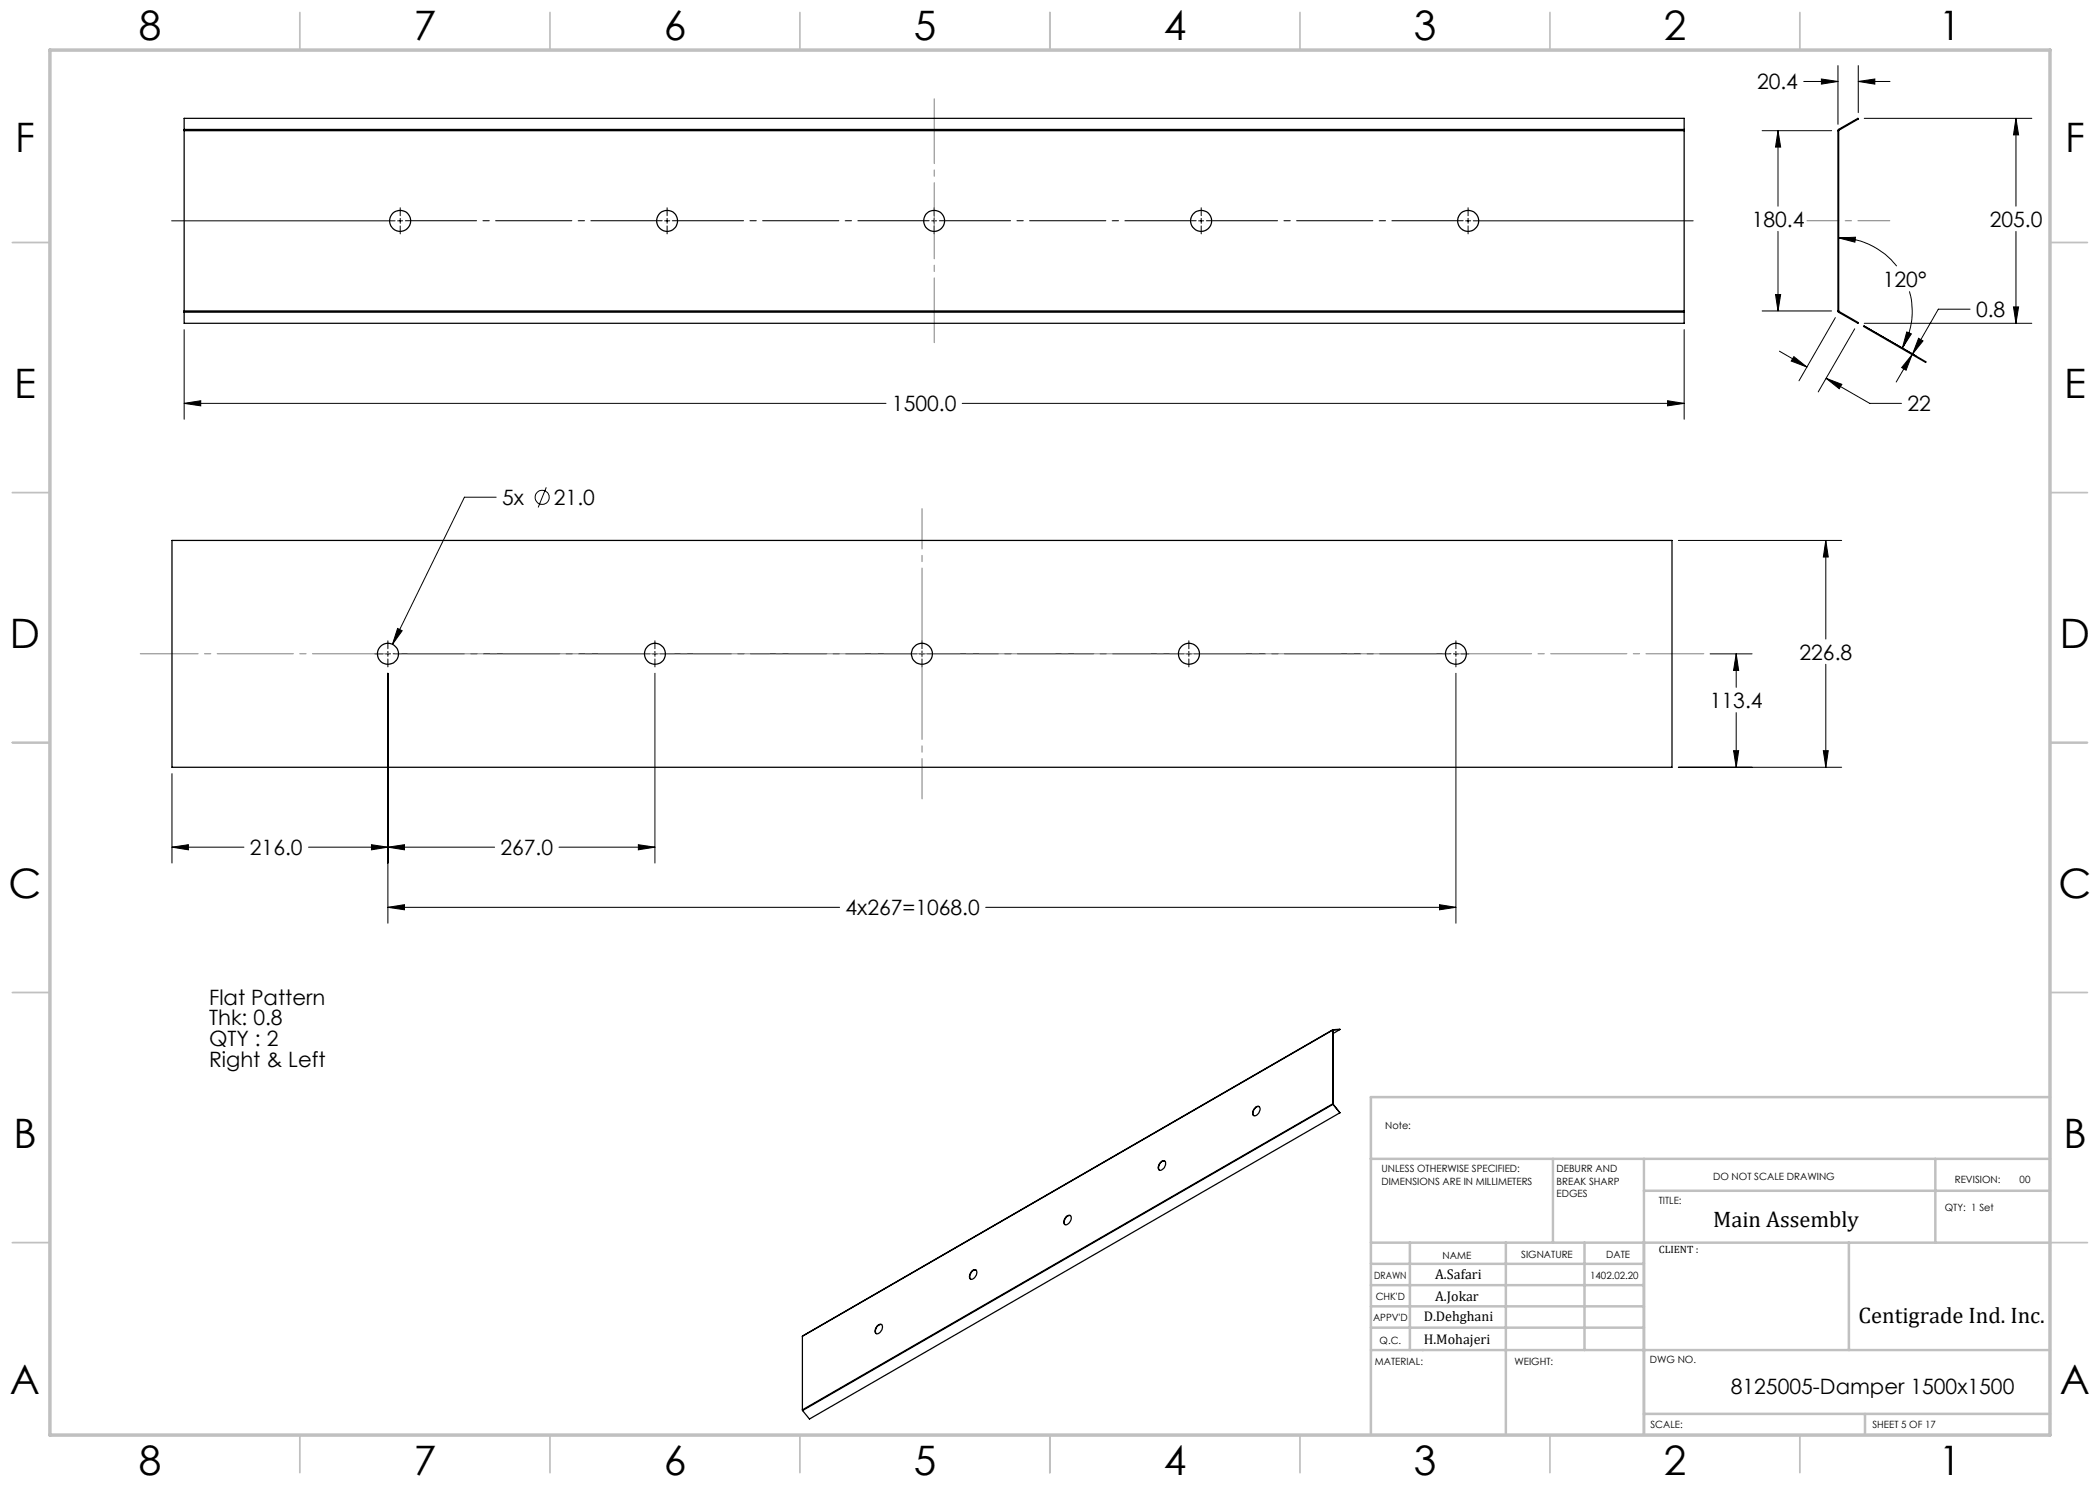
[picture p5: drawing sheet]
<svg xmlns="http://www.w3.org/2000/svg" width="420mm" height="297mm" viewBox="0 0 420 297" stroke-linecap="round" stroke-linejoin="round" font-family="sans-serif">
<g fill="none" stroke="#000" stroke-width=".2">
<path d="M360.8 16.3h6.8M364.3 15.8l3.3 .5-3.3 .5zM367.6 13.1v11.8M371.7 16.3l3.3-.5v1zM371.7 13.1v9.4M371.7 16.3h6.3M352.4 26.1h13.9M355.6 26.1l.5 3.3h-1zM355.6 26.1v15.1M372.9 23.7h33.5M403.2 23.7l.5 3.3h-1zM403.2 23.7v17.5"/>
<path d="M34.3 44.2h44.7M79.5 44.2h1M80 41.6v1.5M80 43.7v1M80 45.2v1.6M132.9 44.2h1M133.4 41.6v1.5M133.4 43.7v1M133.4 45.2v1.6M186.3 44.2h1M186.8 41.6v1.5M186.8 43.7v1"/>
<path d="M186.8 45.2v1.6M239.7 44.2h1M240.2 41.6v1.5M240.2 43.7v1M240.2 45.2v1.6M293.1 44.2h1M293.6 41.6v1.5M293.6 43.7v1M293.6 45.2v1.6M294.6 44.2h44M355.1 58.9h1l-.5 3.3zM355.6 46.3v15.9"/>
<path d="M367.7 47.6l3.4-.2-.1 1zM367.7 47.6a14.7 14.7 0 0 1 11.6 5.6M381.9 58.3a14.4 14.4 0 0 1-1.4 11.3M403.2 46.3v18.4M36.8 65.9v18M336.8 65.9v18M352.4 62.2h13.9M355.9 70.2l5.5 3.2M358.8 71.3l2.6 2.1-3.2-1.2zM365.2 75.7l3.2 1.2-.6 .8zM365.2 75.7l8.7 5h6.4M367.1 63.5l-7.3 12.7"/>
<path d="M370.9 65.8l-7.3 12.6M372.7 65.3l12.5 7.2M372.8 65.2l12.5 7.2M372.9 64.7h33.5M381.4 66.4l.9 .4-1.8 2.8zM382.4 70.9l-1.2 3.1-.9-.5zM382.4 70.9l-3.2 5.5M383.7 67.7l.9 .5-2.1 2.6zM394 61.8h-6.3l-5.2 9M402.7 61.4h1l-.5 3.3zM36.8 80.7l3.3-.6v1.1zM36.8 80.7h140.4"/>
<path d="M99.2 99.4h-6.3l-14.4 29.5M109.3 97.5l-1.7 4M192.4 80.7h144.4M333.5 80.1l3.3 .6-3.3 .5zM335.7 108.1h32.6M365.2 108.1l.5 3.3h-1zM365.2 108.1v19.7M75 130.8h1.6M77.1 130.8h1M77.6 134.7v49.9M77.6 128.2v1.5M77.6 130.3v1"/>
<path d="M77.6 131.8v1.6M79.5 125.7l.9 .4-1.9 2.8zM130.5 130.8h1M131 134.7v37.9M131 128.2v1.5M131 130.3v1M131 131.8v1.6M183.9 130.8h1M184.4 128.2v1.5M184.4 130.3v1M184.4 131.8v1.6M237.3 130.8h1"/>
<path d="M237.8 128.2v1.5M237.8 130.3v1M237.8 131.8v1.6M290.7 130.8h1M291.2 134.7v49.9M291.2 128.2v1.5M291.2 130.3v1M291.2 131.8v1.6M292.2 130.8h1.6M342 130.8h8.4M347.2 130.8l.5 3.3h-1zM347.2 130.8v6.7"/>
<path d="M365.2 132.9v20.6M34.4 154.7v17.9M335.7 153.5h32.6M346.7 150.1h1l-.5 3.4zM347.2 142.5v11M364.7 150.1h1l-.5 3.4zM34.4 169.4l3.3-.5v1.1zM34.4 169.4h14.4M61.7 169.4h37.2M74.3 168.9l3.3 .5-3.3 .6zM77.6 169.4l3.3-.5v1.1zM111.8 169.4h19.2"/>
<path d="M127.7 168.9l3.3 .5-3.3 .6zM77.6 181.5l3.3-.6v1.1zM77.6 181.5h90.3M197.1 181.5h94.1M287.9 180.9l3.3 .6-3.3 .5z"/>
<circle cx="108.4" cy="99.5" r="1.42"/>
</g>
<path d="M132.4 44.1h-51.3M185.8 44.1h-51.3M239.2 44.1h-51.3M292.6 44.1h-51.3M130 130.8h-51.4M183.4 130.8h-51.4M236.8 130.8h-51.4M290.2 130.8h-51.4" fill="none" stroke="#000" stroke-width=".2" stroke-dasharray="15.2 1.3 1.3 1.3" stroke-dashoffset="1"/>
<path d="M186.8 19.8v48.7" fill="none" stroke="#808080" stroke-width=".2" stroke-dasharray="15.2 1.3 1.3 1.3" stroke-dashoffset="2.3"/>
<path d="M361.4 44.1h16.6" fill="none" stroke="#808080" stroke-width=".2" stroke-dasharray="15.2 1.3 1.3 1.3" stroke-dashoffset="8.9"/>
<path d="M28.1 130.8h312.7" fill="none" stroke="#808080" stroke-width=".2" stroke-dasharray="15.2 1.3 1.3 1.3" stroke-dashoffset="3.7"/>
<path d="M184.4 101.7v58.1" fill="none" stroke="#808080" stroke-width=".2" stroke-dasharray="15.2 1.3 1.3 1.3" stroke-dashoffset="7.2"/>
<g fill="none" stroke="#c0c0c0" stroke-width=".35">
<path d="M60 2.5v7.5M110 2.5v7.5M160 2.5v7.5M210 2.5v7.5M260 2.5v7.5M310 2.5v7.5M360 2.5v7.5M2.5 48.5h7.5M410 48.5h7.5M2.5 98.5h7.5M410 98.5h7.5M2.5 148.5h7.5"/>
<path d="M410 148.5h7.5M2.5 198.5h7.5M410 198.5h7.5M2.5 248.5h7.5M410 248.5h7.5M60 287v7.5M110 287v7.5M160 287v7.5M210 287v7.5M260 287v7.5M310 287v7.5M360 287v7.5"/>
</g>
<g fill="none" stroke="#c0c0c0" stroke-width=".5">
<path d="M410 219.4h-135.8v67.4M274.2 231.8h135.8M310.6 231.8v16.7M328.8 231.8v55.2M328.8 238.2h81.2M387.1 231.8v16.7M274.2 248.5h135.8M274.2 257h54.6M274.2 252.8h54.6M282 248.5v21.5M301.2 248.5v38.3M316.9 248.5v21.5"/>
<path d="M369.8 248.5v21.5M274.2 265.5h54.6M274.2 261.3h54.6M274.2 270h135.8M328.8 282.8h81.2M373 282.8v4.2"/>
</g>
<path d="M10 10h400v277h-400z" fill="none" stroke="#c0c0c0" stroke-width=".7"/>
<path d="M36.8 80.7l3.3-.6v1.1zM333.5 80.1l3.3 .6-3.3 .5zM382.4 70.9l-1.2 3.1-.9-.5zM383.7 67.7l.9 .5-2.1 2.6zM355.6 26.1l.5 3.3h-1zM355.1 58.9h1l-.5 3.3zM358.8 71.3l2.6 2.1-3.2-1.2zM365.2 75.7l3.2 1.2-.6 .8zM381.4 66.4l.9 .4-1.8 2.8zM367.7 47.6l3.4-.2-.1 1zM364.3 15.8l3.3 .5-3.3 .5zM371.7 16.3l3.3-.5v1zM402.7 61.4h1l-.5 3.3zM403.2 23.7l.5 3.3h-1zM365.2 108.1l.5 3.3h-1zM364.7 150.1h1l-.5 3.4zM79.5 125.7l-1 3.2 1.9-2.8zM77.6 169.4l3.3-.5v1.1zM127.7 168.9l3.3 .5-3.3 .6zM77.6 181.5l3.3-.6v1.1zM287.9 180.9l3.3 .6-3.3 .5zM346.7 150.1h1l-.5 3.4zM347.2 130.8l.5 3.3h-1zM34.4 169.4l3.3-.5v1.1zM74.3 168.9l3.3 .5-3.3 .6z" fill="#000"/>
<g fill="none" stroke="#000" stroke-width=".25">
<path d="M36.8 25.9v.2M36.8 25.9v-2.2h300v2.2M36.8 26.1v36.1M36.8 26.1h300M36.8 25.9h300M336.8 25.9v.2M336.8 26.1v36.1M367.6 26.1h.1M367.6 26.1v36.1M367.7 25.9l-.1 .2M367.7 25.9l.1 .1M367.7 25.9l3.9-2.2 .1 .1-3.9 2.2"/>
<path d="M367.7 26.1v36.1M367.8 26l-.1 .1M36.8 62.2v.2M36.8 62.2h300M36.8 62.4v2.3h300v-2.3M36.8 62.4h300M336.8 62.2v.2M367.6 62.2l.1 .2M367.6 62.2h.1M367.7 62.2l.1 .1M367.8 62.3l-.1 .1M367.8 62.3l3.9 2.2-.1 .2-3.9-2.3"/>
<path d="M34.4 108.1h300v45.4h-300zM266.6 205.9l-106.1 61.4M266.6 206v.1M266.6 206v14.8M266.6 206l-106.1 61.3M266.6 205.9v.1M266.6 206.1v14.7M268 205.9h-1.4M268 205.9l-1.4 .1M268 205.9l-1.4 .8M232 232.6a.58 .58 0 0 1 .5-.4 .58 .58 0 0 1 .6 .4 1.28 1.28 0 0 1-1.2 1.4 .98 .98 0 0 1 .1-1.4zM232.9 232.2a1.24 1.24 0 0 0-1 1.8"/>
<path d="M251 221.6a.57 .57 0 0 1 .8-.3 .57 .57 0 0 1 .1 .9 .88 .88 0 0 1-1.3 .8 1.24 1.24 0 0 1 .4-1.4zM251.3 221.4a1.27 1.27 0 0 0-.5 1.7M251.8 221.3l-.5 .1M266.6 220.8v.1M266.6 220.8l-106.1 61.2M266.6 220.8h.1M266.6 220.9l-106.1 61.2M266.6 220.9l1.4 1.7M266.6 220.8l1.4 1.7M268 222.6l-106.1 61.2-1.4-1.7M268 222.5v.1M194.3 254.2a.59 .59 0 0 1 .9-.2 .59 .59 0 0 1 .1 .9 1.06 1.06 0 0 1-1.3 .9 1.33 1.33 0 0 1 .3-1.6z"/>
<path d="M195.2 254a1.29 1.29 0 0 0-1.1 1.8M213.3 243.3a.57 .57 0 0 1 .8-.1 .57 .57 0 0 1 .1 .8 .88 .88 0 0 1-1.4 .8 1.39 1.39 0 0 1 .5-1.5zM214.1 243.1a1.29 1.29 0 0 0-1.1 1.8M160.5 267.3v14.7M175.5 265.1a.59 .59 0 0 1 .8-.2 .59 .59 0 0 1 .1 .9 1.06 1.06 0 0 1-1.2 .9 1.33 1.33 0 0 1 .3-1.6zM176.3 264.9a1.25 1.25 0 0 0-1 1.8M160.5 282v.1"/>
<circle cx="80" cy="44.2" r="2.1"/>
<circle cx="133.4" cy="44.2" r="2.1"/>
<circle cx="186.8" cy="44.2" r="2.09"/>
<circle cx="240.2" cy="44.2" r="2.1"/>
<circle cx="293.6" cy="44.2" r="2.1"/>
<circle cx="77.6" cy="130.8" r="2.11"/>
<circle cx="131" cy="130.8" r="2.11"/>
<circle cx="184.4" cy="130.8" r="2.11"/>
<circle cx="237.8" cy="130.8" r="2.11"/>
<circle cx="291.2" cy="130.8" r="2.11"/>
</g>
<g font-size="8.1">
<text x="27.8" y="8">8</text>
<text x="82.8" y="8">7</text>
<text x="132.8" y="8">6</text>
<text x="182.8" y="8">5</text>
<text x="232.8" y="8">4</text>
<text x="282.8" y="8">3</text>
<text x="332.8" y="8">2</text>
<text x="387.8" y="8">1</text>
<text x="3" y="30.4">F</text>
<text x="413" y="30.4">F</text>
<text x="2.8" y="79.6">E</text>
<text x="412.8" y="79.6">E</text>
<text x="2" y="129.6">D</text>
<text x="412" y="129.6">D</text>
<text x="1.7" y="179.6">C</text>
<text x="411.7" y="179.6">C</text>
<text x="2.7" y="229.6">B</text>
<text x="412.7" y="229.6">B</text>
<text x="2" y="278.9">A</text>
<text x="412" y="278.9">A</text>
<text x="27.8" y="295">8</text>
<text x="82.8" y="295">7</text>
<text x="132.8" y="295">6</text>
<text x="182.8" y="295">5</text>
<text x="232.8" y="295">4</text>
<text x="282.8" y="295">3</text>
<text x="332.8" y="295">2</text>
<text x="387.8" y="295">1</text>
</g>
<g font-size="4.5">
<text x="342.6" y="245.3">Main Assembly</text>
<text x="371.7" y="264.6">Centigrade Ind. Inc.</text>
</g>
<g font-size="4.2">
<text x="351.4" y="17.9">20.4</text>
<text x="350.3" y="45.3">180.4</text>
<text x="397.9" y="45.3">205.0</text>
<text x="376.6" y="57.3">120°</text>
<text x="395.2" y="63.4">0.8</text>
<text x="178.4" y="82.3">1500.0</text>
<text x="381.5" y="82.3">22</text>
<text x="100.4" y="101">5x</text>
<text x="110.8" y="101">21.0</text>
<text x="359.9" y="131.9">226.8</text>
<text x="342" y="141.6">113.4</text>
<text x="50" y="171">216.0</text>
<text x="100.1" y="171">267.0</text>
<text x="169.1" y="183">4x267=1068.0</text>
<text x="41.8" y="200.9">Flat Pattern</text>
<text x="41.8" y="205.1">Thk: 0.8</text>
<text x="41.8" y="209.3">QTY : 2</text>
<text x="41.8" y="213.4">Right &amp; Left</text>
<text x="346.2" y="278.8">8125005-Damper 1500x1500</text>
</g>
<g font-size="2.8">
<text x="287" y="255.9">A.Safari</text>
<text x="287" y="260.1">A.Jokar</text>
<text x="284.7" y="264.2">D.Dehghani</text>
<text x="284.7" y="268.7">H.Mohajeri</text>
</g>
<text font-size="2.1" x="331.8" y="250.7">CLIENT :</text>
<g font-size="2">
<text x="277" y="225.8">Note:</text>
<text x="276.3" y="234.5">UNLESS OTHERWISE SPECIFIED:</text>
<text x="276.3" y="237">DIMENSIONS ARE IN MILLIMETERS</text>
<text x="311.3" y="234.5">DEBURR AND</text>
<text x="311.3" y="237">BREAK SHARP</text>
<text x="311.3" y="239.5">EDGES</text>
<text x="342.6" y="236">DO NOT SCALE DRAWING</text>
<text x="391" y="236.6">REVISION:</text>
<text x="403.9" y="236.6">00</text>
<text x="331.8" y="240.8">TITLE:</text>
<text x="389" y="242.2">QTY: 1 Set</text>
<text x="288.5" y="251.7">NAME</text>
<text x="304.2" y="251.7">SIGNATURE</text>
<text x="321.2" y="251.7">DATE</text>
<text x="274.8" y="255.9">DRAWN</text>
<text x="318" y="255.9">1402.02.20</text>
<text x="275.1" y="260.1">CHK'D</text>
<text x="274.6" y="264.2">APPV'D</text>
<text x="275.9" y="268.7">Q.C.</text>
<text x="275" y="273">MATERIAL:</text>
<text x="302.9" y="273">WEIGHT:</text>
<text x="330" y="272.5">DWG NO.</text>
<text x="330.1" y="285.6">SCALE:</text>
<text x="374.5" y="285.6">SHEET 5 OF 17</text>
</g>
</svg>
